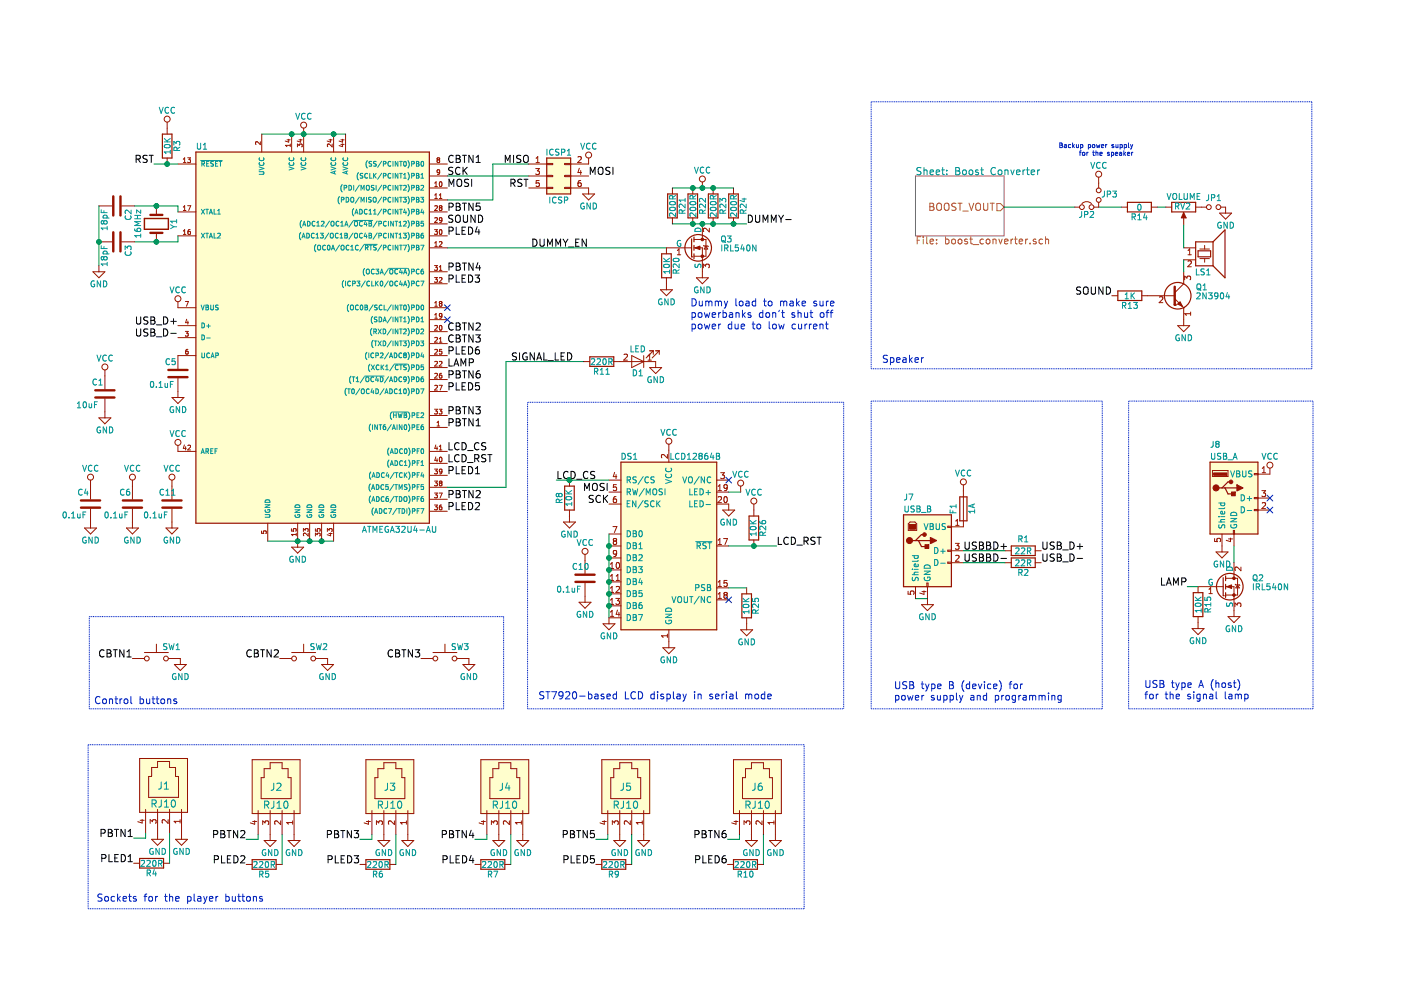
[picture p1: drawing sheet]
EESchema Schematic File Version 2
LIBS:power
LIBS:device
LIBS:transistors
LIBS:conn
LIBS:linear
LIBS:regul
LIBS:74xx
LIBS:cmos4000
LIBS:adc-dac
LIBS:memory
LIBS:xilinx
LIBS:microcontrollers
LIBS:dsp
LIBS:microchip
LIBS:analog_switches
LIBS:motorola
LIBS:texas
LIBS:intel
LIBS:audio
LIBS:interface
LIBS:digital-audio
LIBS:philips
LIBS:display
LIBS:cypress
LIBS:siliconi
LIBS:opto
LIBS:atmel
LIBS:contrib
LIBS:valves
LIBS:kamaji
LIBS:switches
LIBS:kamaji-cache
EELAYER 25 0
EELAYER END
$Descr A4 11693 8268
encoding utf-8
Sheet 1 2
Title "Kamaji"
Date ""
Rev "2.0"
Comp ""
Comment1 "© Ilya Strukov 2017"
Comment2 ""
Comment3 ""
Comment4 ""
$EndDescr
$Comp
L ATMEGA32U4-AU U1
U 1 1
P 2630 2920
F 0 "U1" H 1680 4620 50  0000 C CNN
F 1 "ATMEGA32U4-AU" H 3330 1420 50  0000 C CNN
F 2 "Housings_QFP:TQFP-44_10x10mm_Pitch0.8mm" H 2630 2920 50  0001 C CIN
F 3 "" H 3730 4020 50  0001 C CNN
	1    2630 2920
	1    0    0    -1  
$EndComp
$Comp
L VCC #PWR01
U 1 1
P 2530 1120
F 0 "#PWR01" H 2530 970 50  0001 C CNN
F 1 "VCC" H 2530 1270 50  0000 C CNN
F 2 "" H 2530 1120 50  0001 C CNN
F 3 "" H 2530 1120 50  0001 C CNN
	1    2530 1120
	1    0    0    -1  
$EndComp
$Comp
L Crystal Y1
U 1 1
P 1300 1870
F 0 "Y1" H 1300 2020 50  0000 C CNN
F 1 "16MHz" H 1300 1720 50  0000 C CNN
F 2 "Crystals:Crystal_HC49-U_Vertical" H 1300 1870 50  0001 C CNN
F 3 "" H 1300 1870 50  0001 C CNN
	1    1300 1870
	0    1    1    0   
$EndComp
$Comp
L C C2
U 1 1
P 970 1720
F 0 "C2" H 995 1820 50  0000 L CNN
F 1 "18pF" H 995 1620 50  0000 L CNN
F 2 "Capacitors_SMD:C_1206_HandSoldering" H 1008 1570 50  0001 C CNN
F 3 "" H 970 1720 50  0001 C CNN
	1    970  1720
	0    1    1    0   
$EndComp
$Comp
L C C3
U 1 1
P 970 2020
F 0 "C3" H 995 2120 50  0000 L CNN
F 1 "18pF" H 995 1920 50  0000 L CNN
F 2 "Capacitors_SMD:C_1206_HandSoldering" H 1008 1870 50  0001 C CNN
F 3 "" H 970 2020 50  0001 C CNN
	1    970  2020
	0    1    1    0   
$EndComp
$Comp
L GND #PWR02
U 1 1
P 820 2220
F 0 "#PWR02" H 820 1970 50  0001 C CNN
F 1 "GND" H 820 2070 50  0000 C CNN
F 2 "" H 820 2220 50  0001 C CNN
F 3 "" H 820 2220 50  0001 C CNN
	1    820  2220
	1    0    0    -1  
$EndComp
$Comp
L VCC #PWR03
U 1 1
P 1480 3770
F 0 "#PWR03" H 1480 3620 50  0001 C CNN
F 1 "VCC" H 1480 3920 50  0000 C CNN
F 2 "" H 1480 3770 50  0001 C CNN
F 3 "" H 1480 3770 50  0001 C CNN
	1    1480 3770
	1    0    0    -1  
$EndComp
$Comp
L GND #PWR04
U 1 1
P 2480 4520
F 0 "#PWR04" H 2480 4270 50  0001 C CNN
F 1 "GND" H 2480 4370 50  0000 C CNN
F 2 "" H 2480 4520 50  0001 C CNN
F 3 "" H 2480 4520 50  0001 C CNN
	1    2480 4520
	1    0    0    -1  
$EndComp
$Comp
L R R1
U 1 1
P 8540 4600
F 0 "R1" V 8440 4600 50  0000 C CNN
F 1 "22R" V 8540 4600 50  0000 C CNN
F 2 "Resistors_SMD:R_1206_HandSoldering" V 8470 4600 50  0001 C CNN
F 3 "" H 8540 4600 50  0001 C CNN
	1    8540 4600
	0    1    1    0   
$EndComp
$Comp
L R R2
U 1 1
P 8540 4700
F 0 "R2" V 8620 4700 50  0000 C CNN
F 1 "22R" V 8540 4700 50  0000 C CNN
F 2 "Resistors_SMD:R_1206_HandSoldering" V 8470 4700 50  0001 C CNN
F 3 "" H 8540 4700 50  0001 C CNN
	1    8540 4700
	0    1    1    0   
$EndComp
$Comp
L C C5
U 1 1
P 1480 3120
F 0 "C5" H 1370 3220 50  0000 L CNN
F 1 "0.1uF" H 1240 3030 50  0000 L CNN
F 2 "Capacitors_SMD:C_1206_HandSoldering" H 1518 2970 50  0001 C CNN
F 3 "" H 1480 3120 50  0001 C CNN
	1    1480 3120
	1    0    0    -1  
$EndComp
$Comp
L GND #PWR05
U 1 1
P 1480 3270
F 0 "#PWR05" H 1480 3020 50  0001 C CNN
F 1 "GND" H 1480 3120 50  0000 C CNN
F 2 "" H 1480 3270 50  0001 C CNN
F 3 "" H 1480 3270 50  0001 C CNN
	1    1480 3270
	1    0    0    -1  
$EndComp
$Comp
L USB_B J7
U 1 1
P 7740 4600
F 0 "J7" H 7540 5050 50  0000 L CNN
F 1 "USB_B" H 7540 4950 50  0000 L CNN
F 2 "kamaji:USB_B" H 7890 4550 50  0001 C CNN
F 3 "" H 7890 4550 50  0001 C CNN
	1    7740 4600
	1    0    0    -1  
$EndComp
$Comp
L GND #PWR06
U 1 1
P 7740 5000
F 0 "#PWR06" H 7740 4750 50  0001 C CNN
F 1 "GND" H 7740 4850 50  0000 C CNN
F 2 "" H 7740 5000 50  0001 C CNN
F 3 "" H 7740 5000 50  0001 C CNN
	1    7740 5000
	1    0    0    -1  
$EndComp
$Comp
L VCC #PWR07
U 1 1
P 8040 4100
F 0 "#PWR07" H 8040 3950 50  0001 C CNN
F 1 "VCC" H 8040 4250 50  0000 C CNN
F 2 "" H 8040 4100 50  0001 C CNN
F 3 "" H 8040 4100 50  0001 C CNN
	1    8040 4100
	1    0    0    -1  
$EndComp
Text Notes 7460 5860 0    59   ~ 0
USB type B (device) for\npower supply and programming
$Comp
L GND #PWR08
U 1 1
P 1510 6960
F 0 "#PWR08" H 1510 6710 50  0001 C CNN
F 1 "GND" H 1510 6810 50  0000 C CNN
F 2 "" H 1510 6960 50  0001 C CNN
F 3 "" H 1510 6960 50  0001 C CNN
	1    1510 6960
	1    0    0    -1  
$EndComp
$Comp
L GND #PWR09
U 1 1
P 1310 6960
F 0 "#PWR09" H 1310 6710 50  0001 C CNN
F 1 "GND" H 1310 6810 50  0000 C CNN
F 2 "" H 1310 6960 50  0001 C CNN
F 3 "" H 1310 6960 50  0001 C CNN
	1    1310 6960
	1    0    0    -1  
$EndComp
$Comp
L R R4
U 1 1
P 1260 7210
F 0 "R4" V 1340 7210 50  0000 C CNN
F 1 "220R" V 1260 7210 50  0000 C CNN
F 2 "Resistors_SMD:R_1206_HandSoldering" V 1190 7210 50  0001 C CNN
F 3 "" H 1260 7210 50  0001 C CNN
	1    1260 7210
	0    1    1    0   
$EndComp
$Comp
L GND #PWR010
U 1 1
P 2450 6970
F 0 "#PWR010" H 2450 6720 50  0001 C CNN
F 1 "GND" H 2450 6820 50  0000 C CNN
F 2 "" H 2450 6970 50  0001 C CNN
F 3 "" H 2450 6970 50  0001 C CNN
	1    2450 6970
	1    0    0    -1  
$EndComp
$Comp
L GND #PWR011
U 1 1
P 2250 6970
F 0 "#PWR011" H 2250 6720 50  0001 C CNN
F 1 "GND" H 2250 6820 50  0000 C CNN
F 2 "" H 2250 6970 50  0001 C CNN
F 3 "" H 2250 6970 50  0001 C CNN
	1    2250 6970
	1    0    0    -1  
$EndComp
$Comp
L R R5
U 1 1
P 2200 7220
F 0 "R5" V 2280 7220 50  0000 C CNN
F 1 "220R" V 2200 7220 50  0000 C CNN
F 2 "Resistors_SMD:R_1206_HandSoldering" V 2130 7220 50  0001 C CNN
F 3 "" H 2200 7220 50  0001 C CNN
	1    2200 7220
	0    1    1    0   
$EndComp
$Comp
L GND #PWR012
U 1 1
P 3400 6970
F 0 "#PWR012" H 3400 6720 50  0001 C CNN
F 1 "GND" H 3400 6820 50  0000 C CNN
F 2 "" H 3400 6970 50  0001 C CNN
F 3 "" H 3400 6970 50  0001 C CNN
	1    3400 6970
	1    0    0    -1  
$EndComp
$Comp
L GND #PWR013
U 1 1
P 3200 6970
F 0 "#PWR013" H 3200 6720 50  0001 C CNN
F 1 "GND" H 3200 6820 50  0000 C CNN
F 2 "" H 3200 6970 50  0001 C CNN
F 3 "" H 3200 6970 50  0001 C CNN
	1    3200 6970
	1    0    0    -1  
$EndComp
$Comp
L R R6
U 1 1
P 3150 7220
F 0 "R6" V 3230 7220 50  0000 C CNN
F 1 "220R" V 3150 7220 50  0000 C CNN
F 2 "Resistors_SMD:R_1206_HandSoldering" V 3080 7220 50  0001 C CNN
F 3 "" H 3150 7220 50  0001 C CNN
	1    3150 7220
	0    1    1    0   
$EndComp
$Comp
L GND #PWR014
U 1 1
P 4360 6970
F 0 "#PWR014" H 4360 6720 50  0001 C CNN
F 1 "GND" H 4360 6820 50  0000 C CNN
F 2 "" H 4360 6970 50  0001 C CNN
F 3 "" H 4360 6970 50  0001 C CNN
	1    4360 6970
	1    0    0    -1  
$EndComp
$Comp
L GND #PWR015
U 1 1
P 4160 6970
F 0 "#PWR015" H 4160 6720 50  0001 C CNN
F 1 "GND" H 4160 6820 50  0000 C CNN
F 2 "" H 4160 6970 50  0001 C CNN
F 3 "" H 4160 6970 50  0001 C CNN
	1    4160 6970
	1    0    0    -1  
$EndComp
$Comp
L R R7
U 1 1
P 4110 7220
F 0 "R7" V 4190 7220 50  0000 C CNN
F 1 "220R" V 4110 7220 50  0000 C CNN
F 2 "Resistors_SMD:R_1206_HandSoldering" V 4040 7220 50  0001 C CNN
F 3 "" H 4110 7220 50  0001 C CNN
	1    4110 7220
	0    1    1    0   
$EndComp
$Comp
L GND #PWR016
U 1 1
P 5370 6970
F 0 "#PWR016" H 5370 6720 50  0001 C CNN
F 1 "GND" H 5370 6820 50  0000 C CNN
F 2 "" H 5370 6970 50  0001 C CNN
F 3 "" H 5370 6970 50  0001 C CNN
	1    5370 6970
	1    0    0    -1  
$EndComp
$Comp
L GND #PWR017
U 1 1
P 5170 6970
F 0 "#PWR017" H 5170 6720 50  0001 C CNN
F 1 "GND" H 5170 6820 50  0000 C CNN
F 2 "" H 5170 6970 50  0001 C CNN
F 3 "" H 5170 6970 50  0001 C CNN
	1    5170 6970
	1    0    0    -1  
$EndComp
$Comp
L R R9
U 1 1
P 5120 7220
F 0 "R9" V 5200 7220 50  0000 C CNN
F 1 "220R" V 5120 7220 50  0000 C CNN
F 2 "Resistors_SMD:R_1206_HandSoldering" V 5050 7220 50  0001 C CNN
F 3 "" H 5120 7220 50  0001 C CNN
	1    5120 7220
	0    1    1    0   
$EndComp
$Comp
L SW_Push SW1
U 1 1
P 1300 5500
F 0 "SW1" H 1350 5600 50  0000 L CNN
F 1 "SW_Push" H 1300 5440 50  0001 C CNN
F 2 "Buttons_Switches_THT:SW_PUSH-12mm_Wuerth-430476085716" H 1300 5700 50  0001 C CNN
F 3 "" H 1300 5700 50  0001 C CNN
	1    1300 5500
	1    0    0    -1  
$EndComp
$Comp
L GND #PWR018
U 1 1
P 1500 5500
F 0 "#PWR018" H 1500 5250 50  0001 C CNN
F 1 "GND" H 1500 5350 50  0000 C CNN
F 2 "" H 1500 5500 50  0001 C CNN
F 3 "" H 1500 5500 50  0001 C CNN
	1    1500 5500
	1    0    0    -1  
$EndComp
$Comp
L SW_Push SW2
U 1 1
P 2530 5500
F 0 "SW2" H 2580 5600 50  0000 L CNN
F 1 "SW_Push" H 2530 5440 50  0001 C CNN
F 2 "Buttons_Switches_THT:SW_PUSH-12mm_Wuerth-430476085716" H 2530 5700 50  0001 C CNN
F 3 "" H 2530 5700 50  0001 C CNN
	1    2530 5500
	1    0    0    -1  
$EndComp
$Comp
L GND #PWR019
U 1 1
P 2730 5500
F 0 "#PWR019" H 2730 5250 50  0001 C CNN
F 1 "GND" H 2730 5350 50  0000 C CNN
F 2 "" H 2730 5500 50  0001 C CNN
F 3 "" H 2730 5500 50  0001 C CNN
	1    2730 5500
	1    0    0    -1  
$EndComp
$Comp
L SW_Push SW3
U 1 1
P 3710 5500
F 0 "SW3" H 3760 5600 50  0000 L CNN
F 1 "SW_Push" H 3710 5440 50  0001 C CNN
F 2 "Buttons_Switches_THT:SW_PUSH-12mm_Wuerth-430476085716" H 3710 5700 50  0001 C CNN
F 3 "" H 3710 5700 50  0001 C CNN
	1    3710 5500
	1    0    0    -1  
$EndComp
$Comp
L GND #PWR020
U 1 1
P 3910 5500
F 0 "#PWR020" H 3910 5250 50  0001 C CNN
F 1 "GND" H 3910 5350 50  0000 C CNN
F 2 "" H 3910 5500 50  0001 C CNN
F 3 "" H 3910 5500 50  0001 C CNN
	1    3910 5500
	1    0    0    -1  
$EndComp
$Comp
L USB_A J8
U 1 1
P 10300 4160
F 0 "J8" H 10100 4610 50  0000 L CNN
F 1 "USB_A" H 10100 4510 50  0000 L CNN
F 2 "kamaji:USB_A" H 10450 4110 50  0001 C CNN
F 3 "" H 10450 4110 50  0001 C CNN
	1    10300 4160
	1    0    0    -1  
$EndComp
NoConn ~ 10600 4160
NoConn ~ 10600 4260
$Comp
L VCC #PWR021
U 1 1
P 10600 3960
F 0 "#PWR021" H 10600 3810 50  0001 C CNN
F 1 "VCC" H 10600 4110 50  0000 C CNN
F 2 "" H 10600 3960 50  0001 C CNN
F 3 "" H 10600 3960 50  0001 C CNN
	1    10600 3960
	1    0    0    -1  
$EndComp
$Comp
L GND #PWR022
U 1 1
P 10200 4560
F 0 "#PWR022" H 10200 4310 50  0001 C CNN
F 1 "GND" H 10200 4410 50  0000 C CNN
F 2 "" H 10200 4560 50  0001 C CNN
F 3 "" H 10200 4560 50  0001 C CNN
	1    10200 4560
	1    0    0    -1  
$EndComp
$Comp
L IRLIZ44N Q2
U 1 1
P 10200 4900
F 0 "Q2" H 10450 4975 50  0000 L CNN
F 1 "IRL540N" H 10450 4900 50  0000 L CNN
F 2 "kamaji:TO-220-3_Horizontal" H 10450 4825 50  0001 L CIN
F 3 "" H 10200 4900 50  0001 L CNN
	1    10200 4900
	1    0    0    -1  
$EndComp
$Comp
L GND #PWR023
U 1 1
P 10300 5100
F 0 "#PWR023" H 10300 4850 50  0001 C CNN
F 1 "GND" H 10300 4950 50  0000 C CNN
F 2 "" H 10300 5100 50  0001 C CNN
F 3 "" H 10300 5100 50  0001 C CNN
	1    10300 5100
	1    0    0    -1  
$EndComp
$Comp
L R R15
U 1 1
P 10000 5050
F 0 "R15" V 10080 5050 50  0000 C CNN
F 1 "10K" V 10000 5050 50  0000 C CNN
F 2 "Resistors_SMD:R_1206_HandSoldering" V 9930 5050 50  0001 C CNN
F 3 "" H 10000 5050 50  0001 C CNN
	1    10000 5050
	1    0    0    -1  
$EndComp
$Comp
L GND #PWR024
U 1 1
P 10000 5200
F 0 "#PWR024" H 10000 4950 50  0001 C CNN
F 1 "GND" H 10000 5050 50  0000 C CNN
F 2 "" H 10000 5200 50  0001 C CNN
F 3 "" H 10000 5200 50  0001 C CNN
	1    10000 5200
	1    0    0    -1  
$EndComp
Text Notes 9550 5850 0    59   ~ 0
USB type A (host)\nfor the signal lamp
$Comp
L C C6
U 1 1
P 1100 4210
F 0 "C6" H 990 4310 50  0000 L CNN
F 1 "0.1uF" H 860 4120 50  0000 L CNN
F 2 "Capacitors_SMD:C_1206_HandSoldering" H 1138 4060 50  0001 C CNN
F 3 "" H 1100 4210 50  0001 C CNN
	1    1100 4210
	1    0    0    -1  
$EndComp
$Comp
L GND #PWR025
U 1 1
P 870 3440
F 0 "#PWR025" H 870 3190 50  0001 C CNN
F 1 "GND" H 870 3290 50  0000 C CNN
F 2 "" H 870 3440 50  0001 C CNN
F 3 "" H 870 3440 50  0001 C CNN
	1    870  3440
	1    0    0    -1  
$EndComp
$Comp
L VCC #PWR026
U 1 1
P 870 3140
F 0 "#PWR026" H 870 2990 50  0001 C CNN
F 1 "VCC" H 870 3290 50  0000 C CNN
F 2 "" H 870 3140 50  0001 C CNN
F 3 "" H 870 3140 50  0001 C CNN
	1    870  3140
	1    0    0    -1  
$EndComp
$Comp
L C C4
U 1 1
P 750 4210
F 0 "C4" H 640 4310 50  0000 L CNN
F 1 "0.1uF" H 510 4120 50  0000 L CNN
F 2 "Capacitors_SMD:C_1206_HandSoldering" H 788 4060 50  0001 C CNN
F 3 "" H 750 4210 50  0001 C CNN
	1    750  4210
	1    0    0    -1  
$EndComp
$Comp
L GND #PWR027
U 1 1
P 750 4360
F 0 "#PWR027" H 750 4110 50  0001 C CNN
F 1 "GND" H 750 4210 50  0000 C CNN
F 2 "" H 750 4360 50  0001 C CNN
F 3 "" H 750 4360 50  0001 C CNN
	1    750  4360
	1    0    0    -1  
$EndComp
$Comp
L VCC #PWR028
U 1 1
P 750 4060
F 0 "#PWR028" H 750 3910 50  0001 C CNN
F 1 "VCC" H 750 4210 50  0000 C CNN
F 2 "" H 750 4060 50  0001 C CNN
F 3 "" H 750 4060 50  0001 C CNN
	1    750  4060
	1    0    0    -1  
$EndComp
$Comp
L Fuse F1
U 1 1
P 8040 4250
F 0 "F1" V 8120 4250 50  0000 C CNN
F 1 "1A" V 7965 4250 50  0000 C CNN
F 2 "Resistors_SMD:R_1812_HandSoldering" V 7970 4250 50  0001 C CNN
F 3 "" H 8040 4250 50  0001 C CNN
	1    8040 4250
	-1   0    0    1   
$EndComp
$Comp
L VCC #PWR029
U 1 1
P 1480 2570
F 0 "#PWR029" H 1480 2420 50  0001 C CNN
F 1 "VCC" H 1480 2720 50  0000 C CNN
F 2 "" H 1480 2570 50  0001 C CNN
F 3 "" H 1480 2570 50  0001 C CNN
	1    1480 2570
	1    0    0    -1  
$EndComp
$Comp
L RJ10 J1
U 1 1
P 1360 6610
F 0 "J1" H 1360 6660 60  0000 C CNN
F 1 "RJ10" H 1360 6510 60  0000 C CNN
F 2 "kamaji:RJ10" H 1335 6585 60  0001 C CNN
F 3 "" H 1335 6585 60  0001 C CNN
	1    1360 6610
	1    0    0    -1  
$EndComp
$Comp
L RJ10 J2
U 1 1
P 2300 6620
F 0 "J2" H 2300 6670 60  0000 C CNN
F 1 "RJ10" H 2300 6520 60  0000 C CNN
F 2 "kamaji:RJ10" H 2275 6595 60  0001 C CNN
F 3 "" H 2275 6595 60  0001 C CNN
	1    2300 6620
	1    0    0    -1  
$EndComp
$Comp
L RJ10 J3
U 1 1
P 3250 6620
F 0 "J3" H 3250 6670 60  0000 C CNN
F 1 "RJ10" H 3250 6520 60  0000 C CNN
F 2 "kamaji:RJ10" H 3225 6595 60  0001 C CNN
F 3 "" H 3225 6595 60  0001 C CNN
	1    3250 6620
	1    0    0    -1  
$EndComp
$Comp
L RJ10 J4
U 1 1
P 4210 6620
F 0 "J4" H 4210 6670 60  0000 C CNN
F 1 "RJ10" H 4210 6520 60  0000 C CNN
F 2 "kamaji:RJ10" H 4185 6595 60  0001 C CNN
F 3 "" H 4185 6595 60  0001 C CNN
	1    4210 6620
	1    0    0    -1  
$EndComp
$Comp
L RJ10 J5
U 1 1
P 5220 6620
F 0 "J5" H 5220 6670 60  0000 C CNN
F 1 "RJ10" H 5220 6520 60  0000 C CNN
F 2 "kamaji:RJ10" H 5195 6595 60  0001 C CNN
F 3 "" H 5195 6595 60  0001 C CNN
	1    5220 6620
	1    0    0    -1  
$EndComp
$Comp
L VCC #PWR030
U 1 1
P 1390 1070
F 0 "#PWR030" H 1390 920 50  0001 C CNN
F 1 "VCC" H 1390 1220 50  0000 C CNN
F 2 "" H 1390 1070 50  0001 C CNN
F 3 "" H 1390 1070 50  0001 C CNN
	1    1390 1070
	1    0    0    -1  
$EndComp
$Comp
L C C1
U 1 1
P 870 3290
F 0 "C1" H 760 3390 50  0000 L CNN
F 1 "10uF" H 630 3200 50  0000 L CNN
F 2 "Capacitors_SMD:C_1206_HandSoldering" H 908 3140 50  0001 C CNN
F 3 "" H 870 3290 50  0001 C CNN
	1    870  3290
	1    0    0    -1  
$EndComp
$Comp
L GND #PWR031
U 1 1
P 1100 4360
F 0 "#PWR031" H 1100 4110 50  0001 C CNN
F 1 "GND" H 1100 4210 50  0000 C CNN
F 2 "" H 1100 4360 50  0001 C CNN
F 3 "" H 1100 4360 50  0001 C CNN
	1    1100 4360
	1    0    0    -1  
$EndComp
$Comp
L VCC #PWR032
U 1 1
P 1100 4060
F 0 "#PWR032" H 1100 3910 50  0001 C CNN
F 1 "VCC" H 1100 4210 50  0000 C CNN
F 2 "" H 1100 4060 50  0001 C CNN
F 3 "" H 1100 4060 50  0001 C CNN
	1    1100 4060
	1    0    0    -1  
$EndComp
$Comp
L R R8
U 1 1
P 4750 4160
F 0 "R8" V 4830 4160 50  0000 C CNN
F 1 "10K" V 4750 4160 50  0000 C CNN
F 2 "Resistors_SMD:R_1206_HandSoldering" V 4680 4160 50  0001 C CNN
F 3 "" H 4750 4160 50  0001 C CNN
	1    4750 4160
	-1   0    0    1   
$EndComp
$Comp
L Conn_02x03_Odd_Even ICSP1
U 1 1
P 4610 1470
F 0 "ICSP1" H 4660 1670 50  0000 C CNN
F 1 "ICSP" H 4660 1270 50  0000 C CNN
F 2 "kamaji:ATmega_ISP_6pin" H 4610 1470 50  0001 C CNN
F 3 "" H 4610 1470 50  0001 C CNN
	1    4610 1470
	1    0    0    -1  
$EndComp
Text Label 4200 1370 0    60   ~ 0
MISO
Text Label 3730 1470 0    60   ~ 0
SCK
$Comp
L R R3
U 1 1
P 1390 1220
F 0 "R3" V 1470 1220 50  0000 C CNN
F 1 "10K" V 1390 1220 50  0000 C CNN
F 2 "Resistors_SMD:R_1206_HandSoldering" V 1320 1220 50  0001 C CNN
F 3 "" H 1390 1220 50  0001 C CNN
	1    1390 1220
	1    0    0    -1  
$EndComp
$Comp
L VCC #PWR033
U 1 1
P 4910 1370
F 0 "#PWR033" H 4910 1220 50  0001 C CNN
F 1 "VCC" H 4910 1520 50  0000 C CNN
F 2 "" H 4910 1370 50  0001 C CNN
F 3 "" H 4910 1370 50  0001 C CNN
	1    4910 1370
	1    0    0    -1  
$EndComp
$Comp
L GND #PWR034
U 1 1
P 4910 1570
F 0 "#PWR034" H 4910 1320 50  0001 C CNN
F 1 "GND" H 4910 1420 50  0000 C CNN
F 2 "" H 4910 1570 50  0001 C CNN
F 3 "" H 4910 1570 50  0001 C CNN
	1    4910 1570
	1    0    0    -1  
$EndComp
$Comp
L Speaker_Crystal LS1
U 1 1
P 10080 2070
F 0 "LS1" H 10110 1870 50  0000 R CNN
F 1 "Speaker_Crystal" H 10320 1780 50  0001 R CNN
F 2 "kamaji:buzzer_30x17" H 10045 2020 50  0001 C CNN
F 3 "" H 10045 2020 50  0001 C CNN
	1    10080 2070
	1    0    0    -1  
$EndComp
$Comp
L 2N3904 Q1
U 1 1
P 9780 2470
F 0 "Q1" H 9980 2545 50  0000 L CNN
F 1 "2N3904" H 9980 2470 50  0000 L CNN
F 2 "TO_SOT_Packages_THT:TO-92_Molded_Narrow" H 9980 2395 50  0001 L CIN
F 3 "" H 9780 2470 50  0001 L CNN
	1    9780 2470
	1    0    0    -1  
$EndComp
$Comp
L GND #PWR035
U 1 1
P 9880 2670
F 0 "#PWR035" H 9880 2420 50  0001 C CNN
F 1 "GND" H 9880 2520 50  0000 C CNN
F 2 "" H 9880 2670 50  0001 C CNN
F 3 "" H 9880 2670 50  0001 C CNN
	1    9880 2670
	1    0    0    -1  
$EndComp
$Comp
L Jumper_NO_Small JP3
U 1 1
P 9170 1630
F 0 "JP3" V 9160 1720 50  0000 C CNN
F 1 "SoundVcc2" H 9180 1570 50  0001 C CNN
F 2 "Pin_Headers:Pin_Header_Straight_1x02_Pitch2.54mm" H 9170 1630 50  0001 C CNN
F 3 "" H 9170 1630 50  0001 C CNN
	1    9170 1630
	0    1    1    0   
$EndComp
$Comp
L VCC #PWR036
U 1 1
P 9170 1530
F 0 "#PWR036" H 9170 1380 50  0001 C CNN
F 1 "VCC" H 9170 1680 50  0000 C CNN
F 2 "" H 9170 1530 50  0001 C CNN
F 3 "" H 9170 1530 50  0001 C CNN
	1    9170 1530
	1    0    0    -1  
$EndComp
$Comp
L R R14
U 1 1
P 9510 1730
F 0 "R14" V 9590 1730 50  0000 C CNN
F 1 "0" V 9510 1730 50  0000 C CNN
F 2 "Resistors_SMD:R_1206_HandSoldering" V 9440 1730 50  0001 C CNN
F 3 "" H 9510 1730 50  0001 C CNN
	1    9510 1730
	0    1    1    0   
$EndComp
$Comp
L R R13
U 1 1
P 9430 2470
F 0 "R13" V 9510 2470 50  0000 C CNN
F 1 "1K" V 9430 2470 50  0000 C CNN
F 2 "Resistors_SMD:R_1206_HandSoldering" V 9360 2470 50  0001 C CNN
F 3 "" H 9430 2470 50  0001 C CNN
	1    9430 2470
	0    1    1    0   
$EndComp
$Comp
L Jumper_NC_Small JP2
U 1 1
P 9070 1730
F 0 "JP2" H 9070 1670 50  0000 C CNN
F 1 "Jumper_NC_Small" H 9080 1670 50  0001 C CNN
F 2 "Pin_Headers:Pin_Header_Straight_1x02_Pitch2.54mm" H 9070 1730 50  0001 C CNN
F 3 "" H 9070 1730 50  0001 C CNN
	1    9070 1730
	1    0    0    -1  
$EndComp
Text Label 3730 3070 0    60   ~ 0
LAMP
Text Label 3730 1570 0    60   ~ 0
MOSI
Text Label 3730 2370 0    60   ~ 0
PLED3
Text Label 3730 2270 0    60   ~ 0
PBTN4
Text Label 3730 1970 0    60   ~ 0
PLED4
Text Label 3730 1770 0    60   ~ 0
PBTN5
Text Label 3730 3270 0    60   ~ 0
PLED5
Text Label 4410 1570 2    60   ~ 0
RST
Text Label 3730 3570 0    60   ~ 0
PBTN1
Text Label 3730 3970 0    60   ~ 0
PLED1
Text Label 3730 4170 0    60   ~ 0
PBTN2
Text Label 3730 1370 0    60   ~ 0
CBTN1
Text Label 3730 4270 0    60   ~ 0
PLED2
Text Label 3730 3470 0    60   ~ 0
PBTN3
Text Label 3730 2770 0    60   ~ 0
CBTN2
Text Label 3730 2870 0    60   ~ 0
CBTN3
Text Label 5080 4210 2    60   ~ 0
SCK
Text Label 5080 4110 2    60   ~ 0
MOSI
Text Label 4910 1470 0    60   ~ 0
MOSI
Text Label 1280 1370 2    60   ~ 0
RST
Text Label 1480 2720 2    60   ~ 0
USB_D+
Text Label 1480 2820 2    60   ~ 0
USB_D-
Text Label 1100 5500 2    60   ~ 0
CBTN1
Text Label 2330 5500 2    60   ~ 0
CBTN2
Text Label 3510 5500 2    60   ~ 0
CBTN3
Text Label 8690 4600 0    60   ~ 0
USB_D+
Text Label 8690 4700 0    60   ~ 0
USB_D-
Text Label 9910 4900 2    60   ~ 0
LAMP
Text Label 1110 7000 2    60   ~ 0
PBTN1
Text Label 1110 7210 2    60   ~ 0
PLED1
Text Label 2050 7010 2    60   ~ 0
PBTN2
Text Label 2050 7220 2    60   ~ 0
PLED2
Text Label 3000 7010 2    60   ~ 0
PBTN3
Text Label 3000 7220 2    60   ~ 0
PLED3
Text Label 3960 7010 2    60   ~ 0
PBTN4
Text Label 3960 7220 2    60   ~ 0
PLED4
Text Label 4970 7010 2    60   ~ 0
PBTN5
Text Label 4970 7220 2    60   ~ 0
PLED5
Text Notes 9460 1310 2    39   ~ 0
Backup power supply\nfor the speaker
$Comp
L POT RV2
U 1 1
P 9880 1730
F 0 "RV2" V 9870 1720 50  0000 C CNN
F 1 "VOLUME" V 9790 1730 50  0000 C CNN
F 2 "kamaji:Potentiometer_Wheel_16mm" H 9880 1730 50  0001 C CNN
F 3 "" H 9880 1730 50  0001 C CNN
	1    9880 1730
	0    1    1    0   
$EndComp
Text Label 9280 2470 2    60   ~ 0
SOUND
Text Label 3730 1870 0    60   ~ 0
SOUND
$Comp
L R R21
U 1 1
P 5610 1720
F 0 "R21" V 5690 1720 50  0000 C CNN
F 1 "200R" V 5610 1720 50  0000 C CNN
F 2 "Resistors_THT:R_Axial_DIN0207_L6.3mm_D2.5mm_P10.16mm_Horizontal" V 5540 1720 50  0001 C CNN
F 3 "" H 5610 1720 50  0001 C CNN
	1    5610 1720
	1    0    0    -1  
$EndComp
$Comp
L R R24
U 1 1
P 6120 1720
F 0 "R24" V 6200 1720 50  0000 C CNN
F 1 "200R" V 6120 1720 50  0000 C CNN
F 2 "Resistors_THT:R_Axial_DIN0207_L6.3mm_D2.5mm_P10.16mm_Horizontal" V 6050 1720 50  0001 C CNN
F 3 "" H 6120 1720 50  0001 C CNN
	1    6120 1720
	1    0    0    -1  
$EndComp
$Comp
L R R22
U 1 1
P 5780 1720
F 0 "R22" V 5860 1720 50  0000 C CNN
F 1 "200R" V 5780 1720 50  0000 C CNN
F 2 "Resistors_THT:R_Axial_DIN0207_L6.3mm_D2.5mm_P10.16mm_Horizontal" V 5710 1720 50  0001 C CNN
F 3 "" H 5780 1720 50  0001 C CNN
	1    5780 1720
	1    0    0    -1  
$EndComp
Text Notes 5760 2760 0    60   ~ 0
Dummy load to make sure\npowerbanks don't shut off\npower due to low current
$Comp
L GND #PWR037
U 1 1
P 5860 2270
F 0 "#PWR037" H 5860 2020 50  0001 C CNN
F 1 "GND" H 5860 2120 50  0000 C CNN
F 2 "" H 5860 2270 50  0001 C CNN
F 3 "" H 5860 2270 50  0001 C CNN
	1    5860 2270
	1    0    0    -1  
$EndComp
$Comp
L GND #PWR038
U 1 1
P 5560 2370
F 0 "#PWR038" H 5560 2120 50  0001 C CNN
F 1 "GND" H 5560 2220 50  0000 C CNN
F 2 "" H 5560 2370 50  0001 C CNN
F 3 "" H 5560 2370 50  0001 C CNN
	1    5560 2370
	1    0    0    -1  
$EndComp
$Comp
L R R20
U 1 1
P 5560 2220
F 0 "R20" V 5640 2220 50  0000 C CNN
F 1 "10K" V 5560 2220 50  0000 C CNN
F 2 "Resistors_SMD:R_1206_HandSoldering" V 5490 2220 50  0001 C CNN
F 3 "" H 5560 2220 50  0001 C CNN
	1    5560 2220
	1    0    0    -1  
$EndComp
$Comp
L IRLIZ44N Q3
U 1 1
P 5760 2070
F 0 "Q3" H 6010 2145 50  0000 L CNN
F 1 "IRL540N" H 6010 2070 50  0000 L CNN
F 2 "kamaji:TO-220-3_Horizontal" H 6010 1995 50  0001 L CIN
F 3 "" H 5760 2070 50  0001 L CNN
	1    5760 2070
	1    0    0    -1  
$EndComp
$Comp
L VCC #PWR039
U 1 1
P 5860 1570
F 0 "#PWR039" H 5860 1420 50  0001 C CNN
F 1 "VCC" H 5860 1720 50  0000 C CNN
F 2 "" H 5860 1570 50  0001 C CNN
F 3 "" H 5860 1570 50  0001 C CNN
	1    5860 1570
	1    0    0    -1  
$EndComp
$Comp
L R R23
U 1 1
P 5950 1720
F 0 "R23" V 6030 1720 50  0000 C CNN
F 1 "200R" V 5950 1720 50  0000 C CNN
F 2 "Resistors_THT:R_Axial_DIN0207_L6.3mm_D2.5mm_P10.16mm_Horizontal" V 5880 1720 50  0001 C CNN
F 3 "" H 5950 1720 50  0001 C CNN
	1    5950 1720
	1    0    0    -1  
$EndComp
Text Label 4430 2070 0    60   ~ 0
DUMMY_EN
$Comp
L LCD12864B DS1
U 1 1
P 5580 4560
F 0 "DS1" H 5250 5310 50  0000 C CNN
F 1 "LCD12864B" H 5800 5310 50  0000 C CNN
F 2 "kamaji:LCD12864" H 5580 3660 50  0001 C CIN
F 3 "" H 5780 4360 50  0001 C CNN
	1    5580 4560
	1    0    0    -1  
$EndComp
$Comp
L GND #PWR040
U 1 1
P 5580 5360
F 0 "#PWR040" H 5580 5110 50  0001 C CNN
F 1 "GND" H 5580 5210 50  0000 C CNN
F 2 "" H 5580 5360 50  0001 C CNN
F 3 "" H 5580 5360 50  0001 C CNN
	1    5580 5360
	1    0    0    -1  
$EndComp
$Comp
L VCC #PWR041
U 1 1
P 5580 3760
F 0 "#PWR041" H 5580 3610 50  0001 C CNN
F 1 "VCC" H 5580 3910 50  0000 C CNN
F 2 "" H 5580 3760 50  0001 C CNN
F 3 "" H 5580 3760 50  0001 C CNN
	1    5580 3760
	1    0    0    -1  
$EndComp
NoConn ~ 6080 4010
$Comp
L VCC #PWR042
U 1 1
P 6180 4110
F 0 "#PWR042" H 6180 3960 50  0001 C CNN
F 1 "VCC" H 6180 4260 50  0000 C CNN
F 2 "" H 6180 4110 50  0001 C CNN
F 3 "" H 6180 4110 50  0001 C CNN
	1    6180 4110
	1    0    0    -1  
$EndComp
$Comp
L GND #PWR043
U 1 1
P 6080 4210
F 0 "#PWR043" H 6080 3960 50  0001 C CNN
F 1 "GND" H 6080 4060 50  0000 C CNN
F 2 "" H 6080 4210 50  0001 C CNN
F 3 "" H 6080 4210 50  0001 C CNN
	1    6080 4210
	1    0    0    -1  
$EndComp
$Comp
L VCC #PWR044
U 1 1
P 6290 4260
F 0 "#PWR044" H 6290 4110 50  0001 C CNN
F 1 "VCC" H 6290 4410 50  0000 C CNN
F 2 "" H 6290 4260 50  0001 C CNN
F 3 "" H 6290 4260 50  0001 C CNN
	1    6290 4260
	1    0    0    -1  
$EndComp
$Comp
L R R26
U 1 1
P 6290 4410
F 0 "R26" V 6210 4410 50  0000 C CNN
F 1 "10K" V 6290 4410 50  0000 C CNN
F 2 "Resistors_SMD:R_1206_HandSoldering" V 6220 4410 50  0001 C CNN
F 3 "" H 6290 4410 50  0001 C CNN
	1    6290 4410
	-1   0    0    1   
$EndComp
NoConn ~ 6080 5010
$Comp
L R R25
U 1 1
P 6230 5060
F 0 "R25" V 6150 5060 50  0000 C CNN
F 1 "10K" V 6230 5060 50  0000 C CNN
F 2 "Resistors_SMD:R_1206_HandSoldering" V 6160 5060 50  0001 C CNN
F 3 "" H 6230 5060 50  0001 C CNN
	1    6230 5060
	-1   0    0    1   
$EndComp
$Comp
L GND #PWR045
U 1 1
P 6230 5210
F 0 "#PWR045" H 6230 4960 50  0001 C CNN
F 1 "GND" H 6230 5060 50  0000 C CNN
F 2 "" H 6230 5210 50  0001 C CNN
F 3 "" H 6230 5210 50  0001 C CNN
	1    6230 5210
	1    0    0    -1  
$EndComp
Text Notes 4490 5850 0    60   ~ 0
ST7920-based LCD display in serial mode
$Comp
L GND #PWR046
U 1 1
P 5080 5160
F 0 "#PWR046" H 5080 4910 50  0001 C CNN
F 1 "GND" H 5080 5010 50  0000 C CNN
F 2 "" H 5080 5160 50  0001 C CNN
F 3 "" H 5080 5160 50  0001 C CNN
	1    5080 5160
	1    0    0    -1  
$EndComp
Text Label 6480 4560 0    60   ~ 0
LCD_RST
Text Label 4640 4010 0    60   ~ 0
LCD_CS
Text Label 3730 3770 0    60   ~ 0
LCD_CS
Text Label 3730 3870 0    60   ~ 0
LCD_RST
$Comp
L C C10
U 1 1
P 4880 4830
F 0 "C10" H 4770 4930 50  0000 L CNN
F 1 "0.1uF" H 4640 4740 50  0000 L CNN
F 2 "Capacitors_SMD:C_1206_HandSoldering" H 4918 4680 50  0001 C CNN
F 3 "" H 4880 4830 50  0001 C CNN
	1    4880 4830
	1    0    0    -1  
$EndComp
$Comp
L GND #PWR047
U 1 1
P 4880 4980
F 0 "#PWR047" H 4880 4730 50  0001 C CNN
F 1 "GND" H 4880 4830 50  0000 C CNN
F 2 "" H 4880 4980 50  0001 C CNN
F 3 "" H 4880 4980 50  0001 C CNN
	1    4880 4980
	1    0    0    -1  
$EndComp
$Comp
L VCC #PWR048
U 1 1
P 4880 4680
F 0 "#PWR048" H 4880 4530 50  0001 C CNN
F 1 "VCC" H 4880 4830 50  0000 C CNN
F 2 "" H 4880 4680 50  0001 C CNN
F 3 "" H 4880 4680 50  0001 C CNN
	1    4880 4680
	1    0    0    -1  
$EndComp
$Comp
L GND #PWR049
U 1 1
P 6470 6970
F 0 "#PWR049" H 6470 6720 50  0001 C CNN
F 1 "GND" H 6470 6820 50  0000 C CNN
F 2 "" H 6470 6970 50  0001 C CNN
F 3 "" H 6470 6970 50  0001 C CNN
	1    6470 6970
	1    0    0    -1  
$EndComp
$Comp
L GND #PWR050
U 1 1
P 6270 6970
F 0 "#PWR050" H 6270 6720 50  0001 C CNN
F 1 "GND" H 6270 6820 50  0000 C CNN
F 2 "" H 6270 6970 50  0001 C CNN
F 3 "" H 6270 6970 50  0001 C CNN
	1    6270 6970
	1    0    0    -1  
$EndComp
$Comp
L R R10
U 1 1
P 6220 7220
F 0 "R10" V 6300 7220 50  0000 C CNN
F 1 "220R" V 6220 7220 50  0000 C CNN
F 2 "Resistors_SMD:R_1206_HandSoldering" V 6150 7220 50  0001 C CNN
F 3 "" H 6220 7220 50  0001 C CNN
	1    6220 7220
	0    1    1    0   
$EndComp
$Comp
L RJ10 J6
U 1 1
P 6320 6620
F 0 "J6" H 6320 6670 60  0000 C CNN
F 1 "RJ10" H 6320 6520 60  0000 C CNN
F 2 "kamaji:RJ10" H 6295 6595 60  0001 C CNN
F 3 "" H 6295 6595 60  0001 C CNN
	1    6320 6620
	1    0    0    -1  
$EndComp
Text Label 6070 7010 2    60   ~ 0
PBTN6
Text Label 6070 7220 2    60   ~ 0
PLED6
Text Label 3730 3170 0    60   ~ 0
PBTN6
Text Label 3730 2970 0    60   ~ 0
PLED6
$Sheet
S 7640 1470 740  500 
U 5A30C66D
F0 "Boost Converter" 60
F1 "boost_converter.sch" 60
F2 "BOOST_VOUT" O R 8380 1730 60 
$EndSheet
$Comp
L C C11
U 1 1
P 1430 4210
F 0 "C11" H 1320 4310 50  0000 L CNN
F 1 "0.1uF" H 1190 4120 50  0000 L CNN
F 2 "Capacitors_SMD:C_1206_HandSoldering" H 1468 4060 50  0001 C CNN
F 3 "" H 1430 4210 50  0001 C CNN
	1    1430 4210
	1    0    0    -1  
$EndComp
$Comp
L GND #PWR051
U 1 1
P 1430 4360
F 0 "#PWR051" H 1430 4110 50  0001 C CNN
F 1 "GND" H 1430 4210 50  0000 C CNN
F 2 "" H 1430 4360 50  0001 C CNN
F 3 "" H 1430 4360 50  0001 C CNN
	1    1430 4360
	1    0    0    -1  
$EndComp
$Comp
L VCC #PWR052
U 1 1
P 1430 4060
F 0 "#PWR052" H 1430 3910 50  0001 C CNN
F 1 "VCC" H 1430 4210 50  0000 C CNN
F 2 "" H 1430 4060 50  0001 C CNN
F 3 "" H 1430 4060 50  0001 C CNN
	1    1430 4060
	1    0    0    -1  
$EndComp
Text Label 8040 4600 0    60   ~ 0
USBBD+
Text Label 8040 4700 0    60   ~ 0
USBBD-
$Comp
L LED D1
U 1 1
P 5320 3020
F 0 "D1" H 5320 3120 50  0000 C CNN
F 1 "LED" H 5320 2920 50  0000 C CNN
F 2 "LEDs:LED_D5.0mm" H 5320 3020 50  0001 C CNN
F 3 "" H 5320 3020 50  0001 C CNN
	1    5320 3020
	-1   0    0    1   
$EndComp
$Comp
L GND #PWR053
U 1 1
P 5470 3020
F 0 "#PWR053" H 5470 2770 50  0001 C CNN
F 1 "GND" H 5470 2870 50  0000 C CNN
F 2 "" H 5470 3020 50  0001 C CNN
F 3 "" H 5470 3020 50  0001 C CNN
	1    5470 3020
	1    0    0    -1  
$EndComp
Text Label 4780 3020 2    60   ~ 0
SIGNAL_LED
$Comp
L Jumper_NO_Small JP1
U 1 1
P 10130 1730
F 0 "JP1" H 10130 1810 50  0000 C CNN
F 1 "Jumper_NO_Small" H 10140 1670 50  0001 C CNN
F 2 "Pin_Headers:Pin_Header_Straight_1x02_Pitch2.54mm" H 10130 1730 50  0001 C CNN
F 3 "" H 10130 1730 50  0001 C CNN
	1    10130 1730
	1    0    0    -1  
$EndComp
$Comp
L GND #PWR054
U 1 1
P 10230 1730
F 0 "#PWR054" H 10230 1480 50  0001 C CNN
F 1 "GND" H 10230 1580 50  0000 C CNN
F 2 "" H 10230 1730 50  0001 C CNN
F 3 "" H 10230 1730 50  0001 C CNN
	1    10230 1730
	1    0    0    -1  
$EndComp
Text Label 6230 1870 0    60   ~ 0
DUMMY-
NoConn ~ 3730 2570
NoConn ~ 3730 2670
$Comp
L GND #PWR055
U 1 1
P 4750 4310
F 0 "#PWR055" H 4750 4060 50  0001 C CNN
F 1 "GND" H 4750 4160 50  0000 C CNN
F 2 "" H 4750 4310 50  0001 C CNN
F 3 "" H 4750 4310 50  0001 C CNN
	1    4750 4310
	1    0    0    -1  
$EndComp
Text Notes 7360 3040 0    60   ~ 0
Speaker
Text Notes 800  7540 0    60   ~ 0
Sockets for the player buttons
Text Notes 780  5890 0    60   ~ 0
Control buttons
Wire Wire Line
	2180 1120 2880 1120
Connection ~ 2430 1120
Connection ~ 2530 1120
Connection ~ 2780 1120
Wire Wire Line
	1120 1720 1480 1720
Wire Wire Line
	1480 1720 1480 1770
Wire Wire Line
	1120 2020 1480 2020
Wire Wire Line
	1480 2020 1480 1970
Connection ~ 1300 2020
Connection ~ 1300 1720
Wire Wire Line
	820  1720 820  2220
Connection ~ 820  2020
Wire Wire Line
	2230 4520 2780 4520
Connection ~ 2480 4520
Connection ~ 2580 4520
Connection ~ 2680 4520
Wire Wire Line
	7740 5000 7640 5000
Wire Wire Line
	1210 7000 1210 6960
Wire Wire Line
	1410 7210 1410 6960
Wire Wire Line
	2150 7010 2150 6970
Wire Wire Line
	2350 7220 2350 6970
Wire Wire Line
	3100 7010 3100 6970
Wire Wire Line
	3300 7220 3300 6970
Wire Wire Line
	4060 7010 4060 6970
Wire Wire Line
	4260 7220 4260 6970
Wire Wire Line
	5070 7010 5070 6970
Wire Wire Line
	5270 7220 5270 6970
Wire Wire Line
	10300 4560 10300 4700
Wire Wire Line
	9910 4900 10000 4900
Wire Wire Line
	3730 1470 4410 1470
Wire Wire Line
	3730 1670 4110 1670
Wire Wire Line
	4110 1670 4110 1370
Wire Wire Line
	4110 1370 4410 1370
Wire Wire Line
	9660 1730 9730 1730
Wire Wire Line
	9170 1730 9360 1730
Wire Wire Line
	1280 1370 1480 1370
Connection ~ 1390 1370
Wire Wire Line
	1110 7000 1210 7000
Wire Wire Line
	2050 7010 2150 7010
Wire Wire Line
	3000 7010 3100 7010
Wire Wire Line
	3960 7010 4060 7010
Wire Wire Line
	4970 7010 5070 7010
Connection ~ 5780 1570
Connection ~ 5860 1570
Connection ~ 5950 1570
Wire Wire Line
	5610 1570 6120 1570
Connection ~ 5950 1870
Connection ~ 5860 1870
Connection ~ 5780 1870
Wire Wire Line
	5610 1870 6230 1870
Wire Wire Line
	3730 2070 5560 2070
Wire Wire Line
	5080 4460 5080 5160
Connection ~ 5080 4560
Connection ~ 5080 4660
Connection ~ 5080 4760
Connection ~ 5080 4860
Connection ~ 5080 4960
Connection ~ 5080 5060
Wire Wire Line
	6080 4110 6180 4110
Wire Wire Line
	6080 4560 6480 4560
Connection ~ 6290 4560
Wire Wire Line
	6080 4910 6230 4910
Wire Wire Line
	6170 7010 6170 6970
Wire Wire Line
	6370 7220 6370 6970
Wire Wire Line
	6070 7010 6170 7010
Wire Wire Line
	8380 1730 8970 1730
Wire Wire Line
	8040 4600 8390 4600
Wire Wire Line
	8040 4700 8390 4700
Wire Wire Line
	9880 2270 9880 2170
Wire Wire Line
	9880 1880 9880 2070
Connection ~ 6120 1870
Wire Wire Line
	4640 4010 5080 4010
Connection ~ 4750 4010
Wire Notes Line
	4400 3360 4400 5920
Wire Notes Line
	4400 5920 7040 5920
Wire Notes Line
	7040 5920 7040 3360
Wire Notes Line
	7040 3360 4400 3360
Wire Notes Line
	730  6220 730  7590
Wire Notes Line
	730  7590 6710 7590
Wire Notes Line
	6710 7590 6710 6220
Wire Notes Line
	6710 6220 730  6220
Wire Wire Line
	3730 4070 4220 4070
Wire Wire Line
	4220 3020 4870 3020
Wire Notes Line
	7270 3350 7270 5920
Wire Notes Line
	7270 5920 9200 5920
Wire Notes Line
	9200 5920 9200 3350
Wire Notes Line
	9200 3350 7270 3350
Wire Notes Line
	9420 3350 9420 5920
Wire Notes Line
	9420 5920 10960 5920
Wire Notes Line
	10960 5920 10960 3350
Wire Notes Line
	10960 3350 9420 3350
Wire Wire Line
	4220 4070 4220 3020
Wire Notes Line
	7270 3080 10950 3080
Wire Notes Line
	10950 3080 10950 850 
Wire Notes Line
	10950 850  7270 850 
Wire Notes Line
	7270 850  7270 3080
Wire Notes Line
	740  5920 740  5150
Wire Notes Line
	740  5150 4200 5150
Wire Notes Line
	4200 5150 4200 5920
Wire Notes Line
	4200 5920 740  5920
$Comp
L R R11
U 1 1
P 5020 3020
F 0 "R11" V 5100 3020 50  0000 C CNN
F 1 "220R" V 5020 3020 50  0000 C CNN
F 2 "Resistors_SMD:R_1206_HandSoldering" V 4950 3020 50  0001 C CNN
F 3 "" H 5020 3020 50  0001 C CNN
	1    5020 3020
	0    1    1    0   
$EndComp
$EndSCHEMATC
